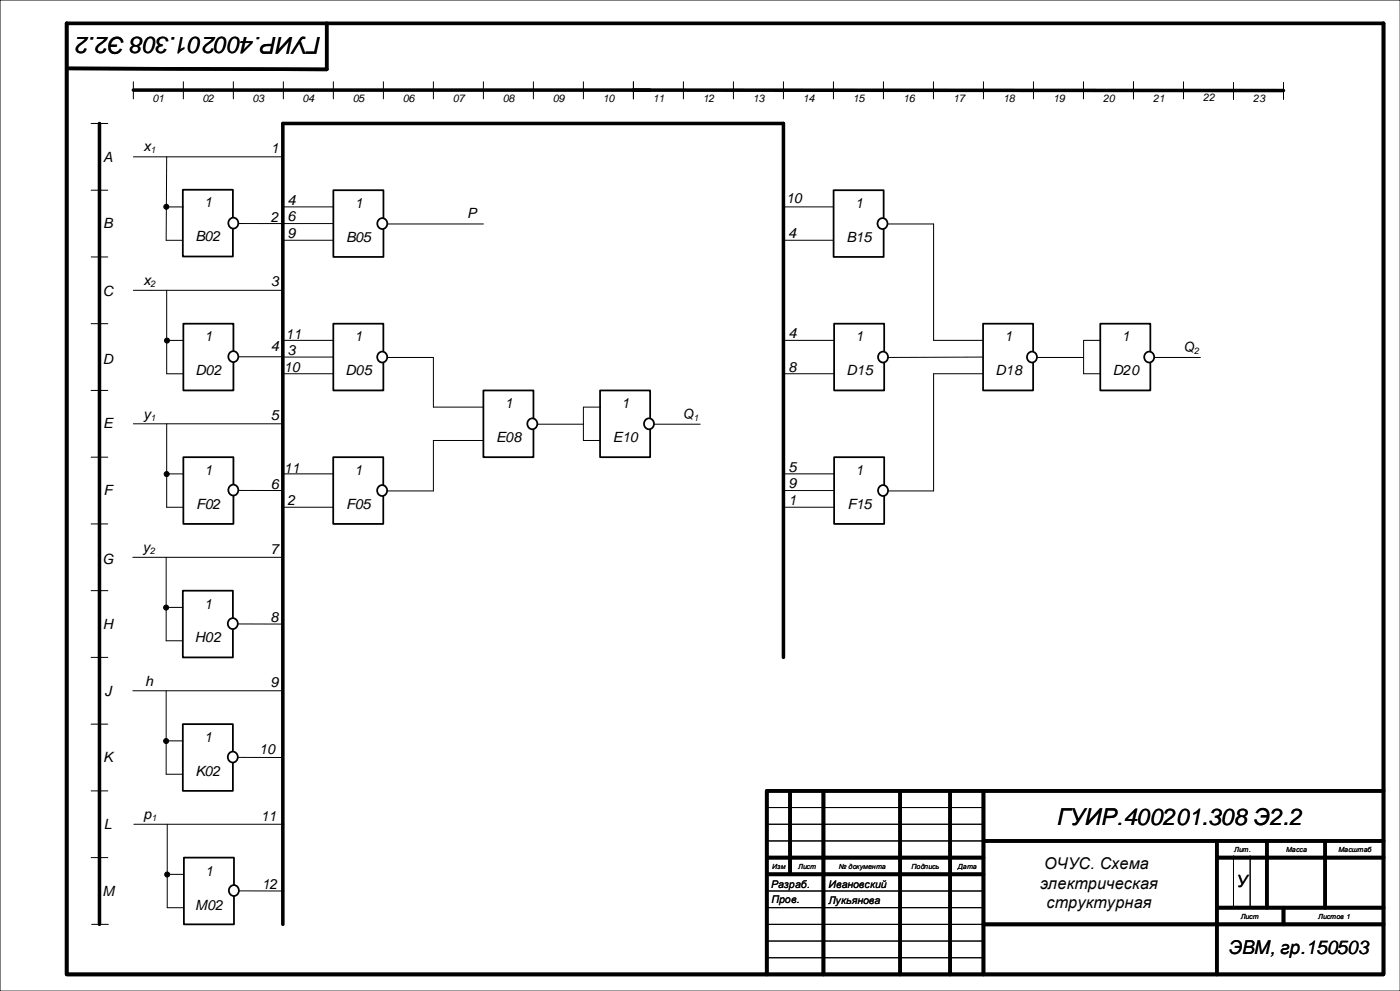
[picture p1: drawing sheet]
<svg xmlns="http://www.w3.org/2000/svg" width="420mm" height="297mm" viewBox="0 0 420 297" stroke-linecap="round" stroke-linejoin="round" font-family="sans-serif">
<g fill="none" stroke="#000" stroke-width=".3">
<path d="M420 0h-420v297h420M27.3 37h5M40 24.5v5.1M55 24.5v5.1M70 24.5v5.1M85 24.5v5.1M100 24.5v5.1M115 24.5v5.1M130 24.5v5.1M145 24.5v5.1M160 24.5v5.1M175 24.5v5.1"/>
<path d="M190 24.5v5.1M205 24.5v5.1M220 24.5v5.1M235 24.5v5.1M250 24.5v5.1M265 24.5v5.1M280 24.5v5.1M295 24.5v5.1M310 24.5v5.1M325 24.5v5.1M340 24.5v5.1M355 24.5v5.1"/>
<path d="M370 24.7v5.1M385 24.7v5.1M27.3 57h5M27.3 77h5M27.3 97h5M27.3 117h5M27.3 137h5M27.3 157h5M27.3 177h5M27.3 197h5M27.3 217h5M27.3 237h5"/>
<path d="M27.3 257h5M230 242h65M230 247h65M230 252h65M370 256.5v15.5M375 256.5v15.5M230 267h65M230 272h65M230 277h65.1M230 282h65M230 287h65"/>
</g>
<g fill="none" stroke="#000" stroke-width="1.1">
<path d="M20 7h395v285h-395zM98 7v13.8l-78-.3M29.8 37v240M40 27h155M190 27l195 .1M237 237v25M247 237v55M270 237v55M285 237v55M295 237v55M415 237h-185v55M230 257h65"/>
<path d="M295 252h120M365 252v40M365 257h50M380 252v20M397.5 252v20M230 262h65M295 277h120M365 272h50M385 272v5"/>
</g>
<path d="M55 97h15v20h-15z" fill-rule="evenodd" fill="#fff"/>
<path d="M55 97h15v20h-15z" fill="none" stroke="#000" stroke-width=".53"/>
<circle cx="69.9" cy="106.8" r="1.57" fill="#fff"/>
<circle cx="69.9" cy="106.8" r="1.57" fill="none" stroke="#000" stroke-width=".53"/>
<path d="M54.8 56.9h15.1v20h-15.1z" fill-rule="evenodd" fill="#fff"/>
<path d="M54.8 56.9h15.1v20h-15.1z" fill="none" stroke="#000" stroke-width=".53"/>
<circle cx="69.9" cy="66.8" r="1.57" fill="#fff"/>
<circle cx="69.9" cy="66.8" r="1.57" fill="none" stroke="#000" stroke-width=".53"/>
<path d="M55 137h15v20h-15z" fill-rule="evenodd" fill="#fff"/>
<path d="M55 137h15v20h-15z" fill="none" stroke="#000" stroke-width=".53"/>
<circle cx="69.9" cy="146.8" r="1.57" fill="#fff"/>
<circle cx="69.9" cy="146.8" r="1.57" fill="none" stroke="#000" stroke-width=".53"/>
<path d="M84.8 37v240" fill="none" stroke="#000" stroke-width="1.1"/>
<g fill="none" stroke="#000" stroke-width=".3">
<path d="M40 47h45M50 47l-.2 25h5M50 62h5M71.5 67h13.5M40 87h45M50 87v25h5M50 102h5M71.5 106.9h13.5M40 127h45M50 127v25h5M50 142h5M71.5 147h13.5"/>
<circle cx="49.9" cy="62" r=".75"/>
<circle cx="50.1" cy="102.1" r=".75"/>
<circle cx="50" cy="142.1" r=".75"/>
</g>
<g fill="#000">
<circle cx="49.9" cy="62" r=".75"/>
<circle cx="50.1" cy="102.1" r=".75"/>
<circle cx="50" cy="142.1" r=".75"/>
</g>
<path d="M54.8 177h15.1v20h-15.1z" fill-rule="evenodd" fill="#fff"/>
<path d="M54.8 177h15.1v20h-15.1z" fill="none" stroke="#000" stroke-width=".53"/>
<path d="M68.9 185.6a1.54 1.54 0 0 1 2.1 .3 1.54 1.54 0 0 1-.3 2.2 1.54 1.54 0 0 1-2.1-.3 1.74 1.74 0 0 1 .3-2.2z" fill-rule="evenodd" fill="#fff"/>
<path d="M68.9 185.6a1.54 1.54 0 0 1 2.1 .3 1.54 1.54 0 0 1-.3 2.2 1.54 1.54 0 0 1-2.1-.3 1.74 1.74 0 0 1 .3-2.2z" fill="none" stroke="#000" stroke-width=".53"/>
<g fill="none" stroke="#000" stroke-width=".3">
<path d="M39.8 167h45M49.8 167v25h5M49.8 182h5M71.3 187h13.5"/>
<circle cx="49.8" cy="182.1" r=".75"/>
</g>
<circle cx="49.8" cy="182.1" r=".75" fill="#000"/>
<path d="M54.8 217h15.1v20h-15.1z" fill-rule="evenodd" fill="#fff"/>
<path d="M54.8 217h15.1v20h-15.1z" fill="none" stroke="#000" stroke-width=".53"/>
<path d="M68.9 225.5a1.54 1.54 0 0 1 2.1 .4 1.54 1.54 0 0 1-.3 2.1 1.54 1.54 0 0 1-2.1-.2 1.74 1.74 0 0 1 .3-2.3z" fill-rule="evenodd" fill="#fff"/>
<path d="M68.9 225.5a1.54 1.54 0 0 1 2.1 .4 1.54 1.54 0 0 1-.3 2.1 1.54 1.54 0 0 1-2.1-.2 1.74 1.74 0 0 1 .3-2.3z" fill="none" stroke="#000" stroke-width=".53"/>
<g fill="none" stroke="#000" stroke-width=".3">
<path d="M39.8 207h45M49.8 207v25h5M49.8 222h5M71.3 227h13.5M27.5 277h5"/>
<circle cx="49.8" cy="222.1" r=".75"/>
</g>
<circle cx="49.8" cy="222.1" r=".75" fill="#000"/>
<path d="M55.2 257h15v20h-15z" fill-rule="evenodd" fill="#fff"/>
<path d="M55.2 257h15v20h-15z" fill="none" stroke="#000" stroke-width=".53"/>
<circle cx="70.1" cy="266.8" r="1.57" fill="#fff"/>
<circle cx="70.1" cy="266.8" r="1.57" fill="none" stroke="#000" stroke-width=".53"/>
<g fill="none" stroke="#000" stroke-width=".3">
<path d="M40.2 247h45M50.2 247v25h5M50.2 262h5M71.6 267h13.6"/>
<circle cx="50.1" cy="262.1" r=".75"/>
</g>
<circle cx="50.1" cy="262.1" r=".75" fill="#000"/>
<path d="M100 57h15v20h-15z" fill-rule="evenodd" fill="#fff"/>
<path d="M100 57h15v20h-15z" fill="none" stroke="#000" stroke-width=".53"/>
<circle cx="114.6" cy="67" r="1.58" fill="#fff"/>
<circle cx="114.6" cy="67" r="1.58" fill="none" stroke="#000" stroke-width=".53"/>
<path d="M84.2 67h15.8M84.5 72h15.5M85 62h15M116.2 67.1h28.8" fill="none" stroke="#000" stroke-width=".3"/>
<path d="M100 97h15v20h-15z" fill-rule="evenodd" fill="#fff"/>
<path d="M100 97h15v20h-15z" fill="none" stroke="#000" stroke-width=".53"/>
<circle cx="114.6" cy="107" r="1.57" fill="#fff"/>
<circle cx="114.6" cy="107" r="1.57" fill="none" stroke="#000" stroke-width=".53"/>
<path d="M84.5 112h15.5M85 102h15M85 107h15M116.1 107.1h13.9" fill="none" stroke="#000" stroke-width=".3"/>
<path d="M100 137h15v20h-15z" fill-rule="evenodd" fill="#fff"/>
<path d="M100 137h15v20h-15z" fill="none" stroke="#000" stroke-width=".53"/>
<circle cx="114.6" cy="147" r="1.57" fill="#fff"/>
<circle cx="114.6" cy="147" r="1.57" fill="none" stroke="#000" stroke-width=".53"/>
<path d="M84.5 152h15.5M85 142h15M116.1 147.1h13.9" fill="none" stroke="#000" stroke-width=".3"/>
<path d="M145 117h15v20h-15z" fill-rule="evenodd" fill="#fff"/>
<path d="M145 117h15v20h-15z" fill="none" stroke="#000" stroke-width=".53"/>
<circle cx="159.6" cy="127" r="1.58" fill="#fff"/>
<circle cx="159.6" cy="127" r="1.58" fill="none" stroke="#000" stroke-width=".53"/>
<path d="M130 107.1v14.9h15M145 132h-15v15.1M161.2 127.1h13.8" fill="none" stroke="#000" stroke-width=".3"/>
<path d="M180 117h15v20h-15z" fill-rule="evenodd" fill="#fff"/>
<path d="M180 117h15v20h-15z" fill="none" stroke="#000" stroke-width=".53"/>
<path d="M193.8 125.7a1.54 1.54 0 0 1 2.1 .4 1.54 1.54 0 0 1-.3 2.1 1.54 1.54 0 0 1-2.1-.2 1.74 1.74 0 0 1 .3-2.3z" fill-rule="evenodd" fill="#fff"/>
<path d="M193.8 125.7a1.54 1.54 0 0 1 2.1 .4 1.54 1.54 0 0 1-.3 2.1 1.54 1.54 0 0 1-2.1-.2 1.74 1.74 0 0 1 .3-2.3z" fill="none" stroke="#000" stroke-width=".53"/>
<path d="M180 122h-5v10h5M196.2 127.1h13.8" fill="none" stroke="#000" stroke-width=".3"/>
<path d="M84.8 37h150.2v160" fill="none" stroke="#000" stroke-width="1.1"/>
<path d="M250 57h15.1v20h-15.1z" fill-rule="evenodd" fill="#fff"/>
<path d="M250 57h15.1v20h-15.1z" fill="none" stroke="#000" stroke-width=".53"/>
<path d="M263.8 65.7a1.54 1.54 0 0 1 2.1 .4 1.54 1.54 0 0 1-.3 2.1 1.54 1.54 0 0 1-2.1-.2 1.74 1.74 0 0 1 .3-2.3z" fill-rule="evenodd" fill="#fff"/>
<path d="M263.8 65.7a1.54 1.54 0 0 1 2.1 .4 1.54 1.54 0 0 1-.3 2.1 1.54 1.54 0 0 1-2.1-.2 1.74 1.74 0 0 1 .3-2.3z" fill="none" stroke="#000" stroke-width=".53"/>
<path d="M234.9 72h15M235 62h15M266.2 67.1h13.8" fill="none" stroke="#000" stroke-width=".3"/>
<path d="M250.2 97h15v20h-15z" fill-rule="evenodd" fill="#fff"/>
<path d="M250.2 97h15v20h-15z" fill="none" stroke="#000" stroke-width=".53"/>
<circle cx="264.8" cy="107" r="1.57" fill="#fff"/>
<circle cx="264.8" cy="107" r="1.57" fill="none" stroke="#000" stroke-width=".53"/>
<path d="M235 112h15M235.2 102h15M294.9 107l-28.5 .1" fill="none" stroke="#000" stroke-width=".3"/>
<path d="M250.2 137h15v20h-15z" fill-rule="evenodd" fill="#fff"/>
<path d="M250.2 137h15v20h-15z" fill="none" stroke="#000" stroke-width=".53"/>
<circle cx="264.8" cy="147" r="1.57" fill="#fff"/>
<circle cx="264.8" cy="147" r="1.57" fill="none" stroke="#000" stroke-width=".53"/>
<path d="M235 152h15M235.2 142h15M235.2 147h15M266.4 147.1h13.6" fill="none" stroke="#000" stroke-width=".3"/>
<path d="M294.9 97h15v20h-15z" fill-rule="evenodd" fill="#fff"/>
<path d="M294.9 97h15v20h-15z" fill="none" stroke="#000" stroke-width=".53"/>
<circle cx="309.5" cy="107" r="1.57" fill="#fff"/>
<circle cx="309.5" cy="107" r="1.57" fill="none" stroke="#000" stroke-width=".53"/>
<path d="M280 67.1v34.9h14.9M294.9 112h-14.9v35.1M311.2 107.1h13.8" fill="none" stroke="#000" stroke-width=".3"/>
<path d="M330 97h15.1v20h-15.1z" fill-rule="evenodd" fill="#fff"/>
<path d="M330 97h15.1v20h-15.1z" fill="none" stroke="#000" stroke-width=".53"/>
<circle cx="344.6" cy="107" r="1.57" fill="#fff"/>
<circle cx="344.6" cy="107" r="1.57" fill="none" stroke="#000" stroke-width=".53"/>
<path d="M330 102h-5v10h5M346.2 107.1h13.9" fill="none" stroke="#000" stroke-width=".3"/>
<g font-size="7">
<text x="96.3" y="11" transform="rotate(-180 96.3 11)">ГУИР.400201.308 Э2.2</text>
<text x="317.1" y="247.2">ГУИР.400201.308 Э2.2</text>
</g>
<text font-size="5.7" x="368.6" y="285.9">ЭВМ, гр.150503</text>
<text font-size="5.1" x="370.9" y="265.8">У</text>
<g font-size="4.9">
<text x="313.2" y="260.3">ОЧУС. Схема</text>
<text x="312" y="266.3">электрическая</text>
<text x="313.9" y="272.2">структурная</text>
</g>
<g font-size="4.2">
<text x="43" y="45.4">x</text>
<text x="81.3" y="45.8">1</text>
<text x="30.9" y="48.7">A</text>
<text x="61.2" y="62.1">1</text>
<text x="86.3" y="61.3">4</text>
<text x="106.4" y="62.3">1</text>
<text x="140.2" y="65.4">P</text>
<text x="235.8" y="60.8">10</text>
<text x="256.5" y="62.3">1</text>
<text x="30.9" y="68.3">B</text>
<text x="81.3" y="66.4">2</text>
<text x="86.3" y="66.3">6</text>
<text x="86.3" y="71.3">9</text>
<text x="236.4" y="71.3">4</text>
<text x="58.6" y="72.3">B02</text>
<text x="103.8" y="72.4">B05</text>
<text x="253.9" y="72.4">B15</text>
<text x="30.8" y="88.7">C</text>
<text x="43" y="85.4">x</text>
<text x="81.3" y="85.8">3</text>
<text x="85.7" y="101.6">11</text>
<text x="236.6" y="101.3">4</text>
<text x="61.4" y="102.3">1</text>
<text x="81.3" y="105.3">4</text>
<text x="86.3" y="106.3">3</text>
<text x="106.4" y="102.3">1</text>
<text x="256.7" y="102.3">1</text>
<text x="301.4" y="102.3">1</text>
<text x="336.5" y="102.3">1</text>
<text x="354.9" y="105.4">Q</text>
<text x="30.8" y="109.2">D</text>
<text x="58.7" y="112.5">D02</text>
<text x="85.2" y="111.5">10</text>
<text x="103.7" y="112.5">D05</text>
<text x="236.6" y="111.4">8</text>
<text x="254" y="112.5">D15</text>
<text x="298.7" y="112.5">D18</text>
<text x="333.8" y="112.5">D20</text>
<text x="43" y="125.4">y</text>
<text x="81.3" y="125.9">5</text>
<text x="151.4" y="122.3">1</text>
<text x="186.4" y="122.3">1</text>
<text x="204.8" y="125.4">Q</text>
<text x="30.9" y="128.4">E</text>
<text x="148.8" y="132.5">E08</text>
<text x="183.8" y="132.5">E10</text>
<text x="61.4" y="142.3">1</text>
<text x="85.2" y="141.6">11</text>
<text x="106.3" y="142.3">1</text>
<text x="236.6" y="141.4">5</text>
<text x="256.7" y="142.3">1</text>
<text x="31.1" y="148.4">F</text>
<text x="81.3" y="146.4">6</text>
<text x="236.6" y="146.4">9</text>
<text x="58.9" y="152.5">F02</text>
<text x="86.2" y="151.4">2</text>
<text x="103.9" y="152.5">F05</text>
<text x="236.6" y="151.4">1</text>
<text x="254.2" y="152.5">F15</text>
<text x="42.9" y="165.5">y</text>
<text x="81.1" y="165.9">7</text>
<text x="30.7" y="169">G</text>
<text x="61.2" y="182.4">1</text>
<text x="30.8" y="188.4">H</text>
<text x="81.1" y="186.5">8</text>
<text x="58.5" y="192.5">H02</text>
<text x="31.3" y="208.4">J</text>
<text x="43.5" y="205.5">h</text>
<text x="81.1" y="205.9">9</text>
<text x="61.2" y="222.4">1</text>
<text x="77.8" y="225.9">10</text>
<text x="30.9" y="228.4">K</text>
<text x="58.6" y="232.6">K02</text>
<text x="43.1" y="245.5">p</text>
<text x="78.3" y="245.9">11</text>
<text x="31.2" y="248.5">L</text>
<text x="61.5" y="262.4">1</text>
<text x="30.8" y="268.5">M</text>
<text x="78.5" y="266.5">12</text>
<text x="58.6" y="272.6">M02</text>
</g>
<g font-size="3.2">
<text x="45.8" y="30.5">01</text>
<text x="60.8" y="30.5">02</text>
<text x="75.8" y="30.5">03</text>
<text x="90.8" y="30.5">04</text>
<text x="105.8" y="30.5">05</text>
<text x="120.8" y="30.5">06</text>
<text x="135.8" y="30.5">07</text>
<text x="150.8" y="30.5">08</text>
<text x="165.8" y="30.5">09</text>
<text x="180.8" y="30.5">10</text>
<text x="195.8" y="30.5">11</text>
<text x="210.8" y="30.5">12</text>
<text x="225.8" y="30.5">13</text>
<text x="240.8" y="30.5">14</text>
<text x="255.9" y="30.5">15</text>
<text x="270.9" y="30.5">16</text>
<text x="285.9" y="30.5">17</text>
<text x="300.9" y="30.5">18</text>
<text x="315.9" y="30.5">19</text>
<text x="330.9" y="30.5">20</text>
<text x="345.9" y="30.5">21</text>
<text x="360.9" y="30.4">22</text>
<text x="375.9" y="30.5">23</text>
<text x="231.3" y="266.1">Разраб.</text>
<text x="248.5" y="266">Ивановский</text>
<text x="231.4" y="270.7">Пров.</text>
<text x="248.5" y="271">Лукьянова</text>
</g>
<g font-size="2.8">
<text x="45.2" y="46">1</text>
<text x="45.2" y="86">2</text>
<text x="358.2" y="106">2</text>
<text x="45.2" y="126">1</text>
<text x="208.1" y="126">1</text>
<text x="45" y="166.1">2</text>
<text x="45.4" y="246.1">1</text>
</g>
<g font-size="2.1">
<text x="370.2" y="255.3">Лит.</text>
<text x="385.8" y="255.3">Масса</text>
<text x="401.5" y="255.3">Масштаб</text>
<text x="231.6" y="260.3">Изм</text>
<text x="239.4" y="260.3">Лист</text>
<text x="251.6" y="260.3">№ документа</text>
<text x="273.4" y="260.3">Подпись</text>
<text x="287.3" y="260.3">Дата</text>
<text x="372.2" y="275.3">Лист</text>
<text x="395.4" y="275.3">Листов 1</text>
</g>
</svg>
